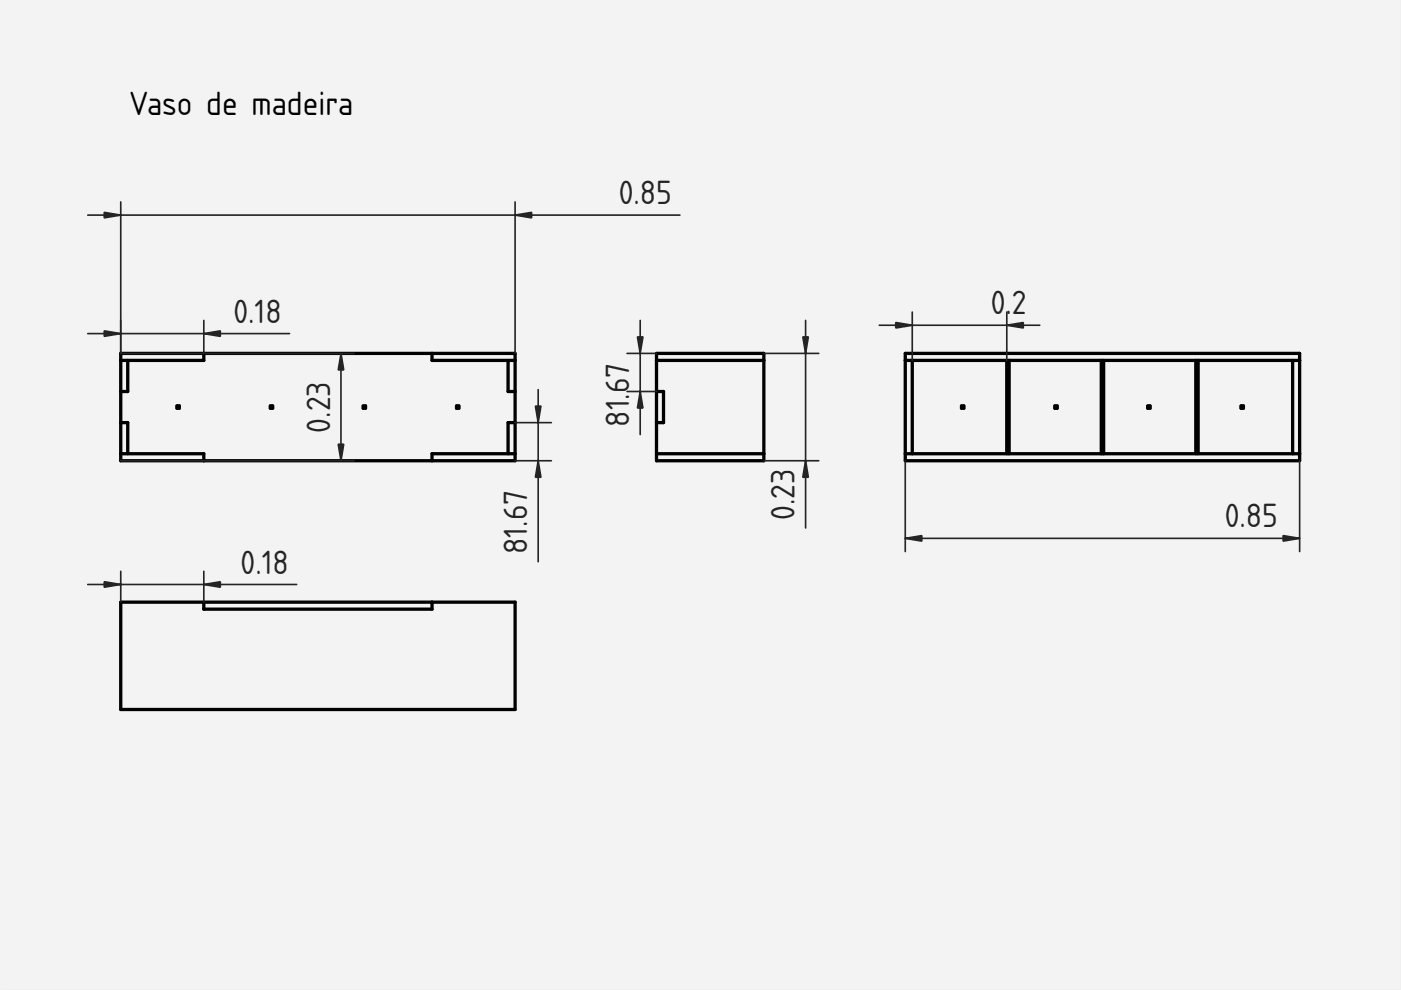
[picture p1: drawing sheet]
<svg xmlns="http://www.w3.org/2000/svg" width="297mm" height="210mm" viewBox="0 0 297 210" stroke-linecap="round" stroke-linejoin="round" font-family="sans-serif">
<path d="M0 0h296.8v209.9h-296.8z" fill-rule="evenodd" fill="#f1f3f5"/>
<path d="M0 0h296.8v209.9h-296.8zM0 0v209.9h296.8v-209.9z" fill="#000"/>
<g fill="#f1f3f5">
<path d="M25.6 74.9h83.6v22.8h-83.6z" fill-rule="evenodd"/>
<path d="M27.1 76.4h16.1v-1.5h48.4v1.5h16.1v6.6h1.5v6.6h-1.5v6.6h-16.1v1.5h-48.4v-1.5h-16.1v-6.6h-1.5v-6.6h1.5z" fill-rule="evenodd"/>
<path d="M91.6 96.2h17.6v1.5h-17.6z" fill-rule="evenodd"/>
<path d="M91.6 74.9h17.6v1.5h-17.6z" fill-rule="evenodd"/>
<path d="M25.6 96.2h17.6v1.5h-17.6z" fill-rule="evenodd"/>
<path d="M25.6 74.9h17.6v1.5h-17.6z" fill-rule="evenodd"/>
<path d="M107.7 89.6h1.5v6.6h-1.5z" fill-rule="evenodd"/>
<path d="M107.7 76.4h1.5v6.6h-1.5z" fill-rule="evenodd"/>
<path d="M25.6 89.6h1.5v6.6h-1.5z" fill-rule="evenodd"/>
<path d="M25.6 76.4h1.5v6.6h-1.5z" fill-rule="evenodd"/>
<path d="M37.5 86.1h.5v.5h-.5z" fill-rule="evenodd"/>
<path d="M77 86.1h.5v.5h-.5z" fill-rule="evenodd"/>
<path d="M57.3 86.1h.5v.5h-.5z" fill-rule="evenodd"/>
<path d="M96.8 86.1h.5v.5h-.5z" fill-rule="evenodd"/>
</g>
<g fill="none" stroke="#000" stroke-width=".7">
<path d="M25.6 74.9h83.6v22.8h-83.6zM27.1 76.4v6.6h-1.5M43.2 74.9v1.5h-17.6M91.6 74.9v1.5h17.6M107.7 76.4v6.6h1.5M25.6 96.2h17.6v1.5M25.6 89.6h1.5v6.6M37.5 86.1h.5v.5h-.5zM57.3 86.1h.5v.5h-.5zM77 86.1h.5v.5h-.5zM96.8 86.1h.5v.5h-.5zM109.2 96.2h-17.6v1.5"/>
<path d="M109.2 89.6h-1.5v6.6"/>
</g>
<path d="M18.6 45.6h125.6M25.6 42.8v32.1h49.5M109.2 42.8v32.1M18.6 70.7h42.8M43.2 67.9v7M72.3 74.9v22.8M25.6 97.7h49.5M109.2 97.7h7.7M109.2 89.6h7.7M114.1 82.6v36.5" fill="none" stroke="#212529" stroke-width=".35"/>
<g fill="#212529" stroke="#212529" stroke-width=".35">
<path d="M109.2 45.6l3.5-.6v1.2z"/>
<path d="M22.1 45l3.5 .6-3.5 .6z"/>
<path d="M72.3 74.9l.6 3.5h-1.2z"/>
<path d="M71.7 94.2h1.2l-.6 3.5z"/>
<path d="M43.2 70.7l3.5-.6v1.2z"/>
<path d="M22.1 70.1l3.5 .6-3.5 .6z"/>
<path d="M113.5 86.1h1.2l-.6 3.5z"/>
<path d="M114.1 97.7l.6 3.5h-1.2z"/>
</g>
<g fill="#f1f3f5">
<path d="M139.2 74.9h22.8v22.8h-22.8z" fill-rule="evenodd"/>
<path d="M139.2 76.4h22.8v19.8h-22.8v-6.6h1.5v-6.6h-1.5z" fill-rule="evenodd"/>
<path d="M139.2 96.2h22.8v1.5h-22.8z" fill-rule="evenodd"/>
<path d="M139.2 74.9h22.8v1.5h-22.8z" fill-rule="evenodd"/>
<path d="M139.2 83h1.5v6.6h-1.5z" fill-rule="evenodd"/>
</g>
<path d="M139.2 76.4h22.8M139.2 74.9h22.8v22.8h-22.8zM139.2 83h1.5v6.6h-1.5M139.2 96.2h22.8" fill="none" stroke="#000" stroke-width=".7"/>
<path d="M132.9 74.9h6.3M135.7 67.9v24.3M162 74.9h11.6M170.8 67.9v44M132.9 83h6.3M162 97.7h11.6" fill="none" stroke="#212529" stroke-width=".35"/>
<g fill="#212529" stroke="#212529" stroke-width=".35">
<path d="M170.2 71.4h1.2l-.6 3.5z"/>
<path d="M170.8 97.7l.6 3.5h-1.2z"/>
<path d="M135.7 83l.6 3.5h-1.1z"/>
<path d="M135.2 71.4h1.1l-.6 3.5z"/>
</g>
<g fill="#f1f3f5">
<path d="M25.6 127.7h83.6v22.7h-83.6z" fill-rule="evenodd"/>
<path d="M25.6 127.7h17.6v1.5h48.4v-1.5h17.6v22.7h-83.6z" fill-rule="evenodd"/>
<path d="M43.2 127.7h48.4v1.5h-48.4z" fill-rule="evenodd"/>
</g>
<path d="M25.6 127.7h83.6v22.7h-83.6zM43.2 127.7v1.5h48.4v-1.5" fill="none" stroke="#000" stroke-width=".7"/>
<path d="M18.6 123.9h44.3M25.6 121.1v6.6M43.2 121.1v6.6" fill="none" stroke="#212529" stroke-width=".35"/>
<g fill="#212529" stroke="#212529" stroke-width=".35">
<path d="M43.2 123.9l3.5-.6v1.2z"/>
<path d="M22.1 123.3l3.5 .6-3.5 .6z"/>
</g>
<g fill="#f1f3f5">
<path d="M191.9 74.9h83.6v22.8h-83.6z" fill-rule="evenodd"/>
<path d="M254 76.4h20.1v19.8h-20.1z" fill-rule="evenodd"/>
<path d="M193.4 76.4h20.1v19.8h-20.1z" fill-rule="evenodd"/>
<path d="M234 76.4h19.5v19.8h-19.5z" fill-rule="evenodd"/>
<path d="M214 76.4h19.5v19.8h-19.5z" fill-rule="evenodd"/>
<path d="M191.9 96.2h83.6v1.5h-83.6z" fill-rule="evenodd"/>
<path d="M191.9 74.9h83.6v1.5h-83.6z" fill-rule="evenodd"/>
<path d="M274.1 76.4h1.4v19.8h-1.4z" fill-rule="evenodd"/>
<path d="M191.9 76.4h1.5v19.8h-1.5z" fill-rule="evenodd"/>
<path d="M233.5 76.4h.5v19.8h-.5z" fill-rule="evenodd"/>
<path d="M253.5 76.4h.5v19.8h-.5z" fill-rule="evenodd"/>
<path d="M213.5 76.4h.5v19.8h-.5z" fill-rule="evenodd"/>
<path d="M203.9 86.1h.5v.5h-.5z" fill-rule="evenodd"/>
<path d="M243.3 86.1h.5v.5h-.5z" fill-rule="evenodd"/>
<path d="M223.6 86.1h.5v.5h-.5z" fill-rule="evenodd"/>
<path d="M263.1 86.1h.5v.5h-.5z" fill-rule="evenodd"/>
</g>
<g fill="none" stroke="#000" stroke-width=".7">
<path d="M191.9 76.4h83.6M191.9 74.9h83.6v22.8h-83.6zM193.4 76.4v19.8M213.5 76.4v19.8M214 76.4v19.8M233.5 76.4v19.8M234 76.4v19.8M253.5 76.4v19.8M254 76.4v19.8M274.1 76.4v19.8M191.9 96.2h83.6M203.9 86.1h.5v.5h-.5z"/>
<path d="M223.6 86.1h.5v.5h-.5zM243.3 86.1h.5v.5h-.5zM263.1 86.1h.5v.5h-.5z"/>
</g>
<path d="M186.4 69h34.1M193.4 66.2v10.2M213.5 66.2v10.2M191.9 97.7v19.2M275.5 97.7v19.2M191.9 114.1h83.6" fill="none" stroke="#212529" stroke-width=".35"/>
<g fill="#212529" stroke="#212529" stroke-width=".35">
<path d="M189.9 68.4l3.5 .6-3.5 .5z"/>
<path d="M213.5 69l3.5-.6v1.1z"/>
<path d="M272 113.6l3.5 .5-3.5 .6z"/>
<path d="M191.9 114.1l3.5-.5v1.1z"/>
</g>
<text font-size="6.7" x="27.4" y="24.5">Vaso de madeira</text>
<g font-size="6.7" fill="#212529">
<text x="131.2" y="43.3">0.85</text>
<text x="49.5" y="68.4">0.18</text>
<text x="210.1" y="66.6">0.</text>
<text x="214.5" y="66.6">2</text>
<text x="70" y="91.7" transform="rotate(-90 70 91.7)">0.23</text>
<text x="133.4" y="90.5" transform="rotate(-90 133.4 90.5)">81.67</text>
<text x="168.5" y="110.2" transform="rotate(-90 168.5 110.2)">0.23</text>
<text x="259.7" y="111.8">0.85</text>
<text x="111.8" y="117.4" transform="rotate(-90 111.8 117.4)">81.67</text>
<text x="51" y="121.6">0.18</text>
</g>
</svg>
